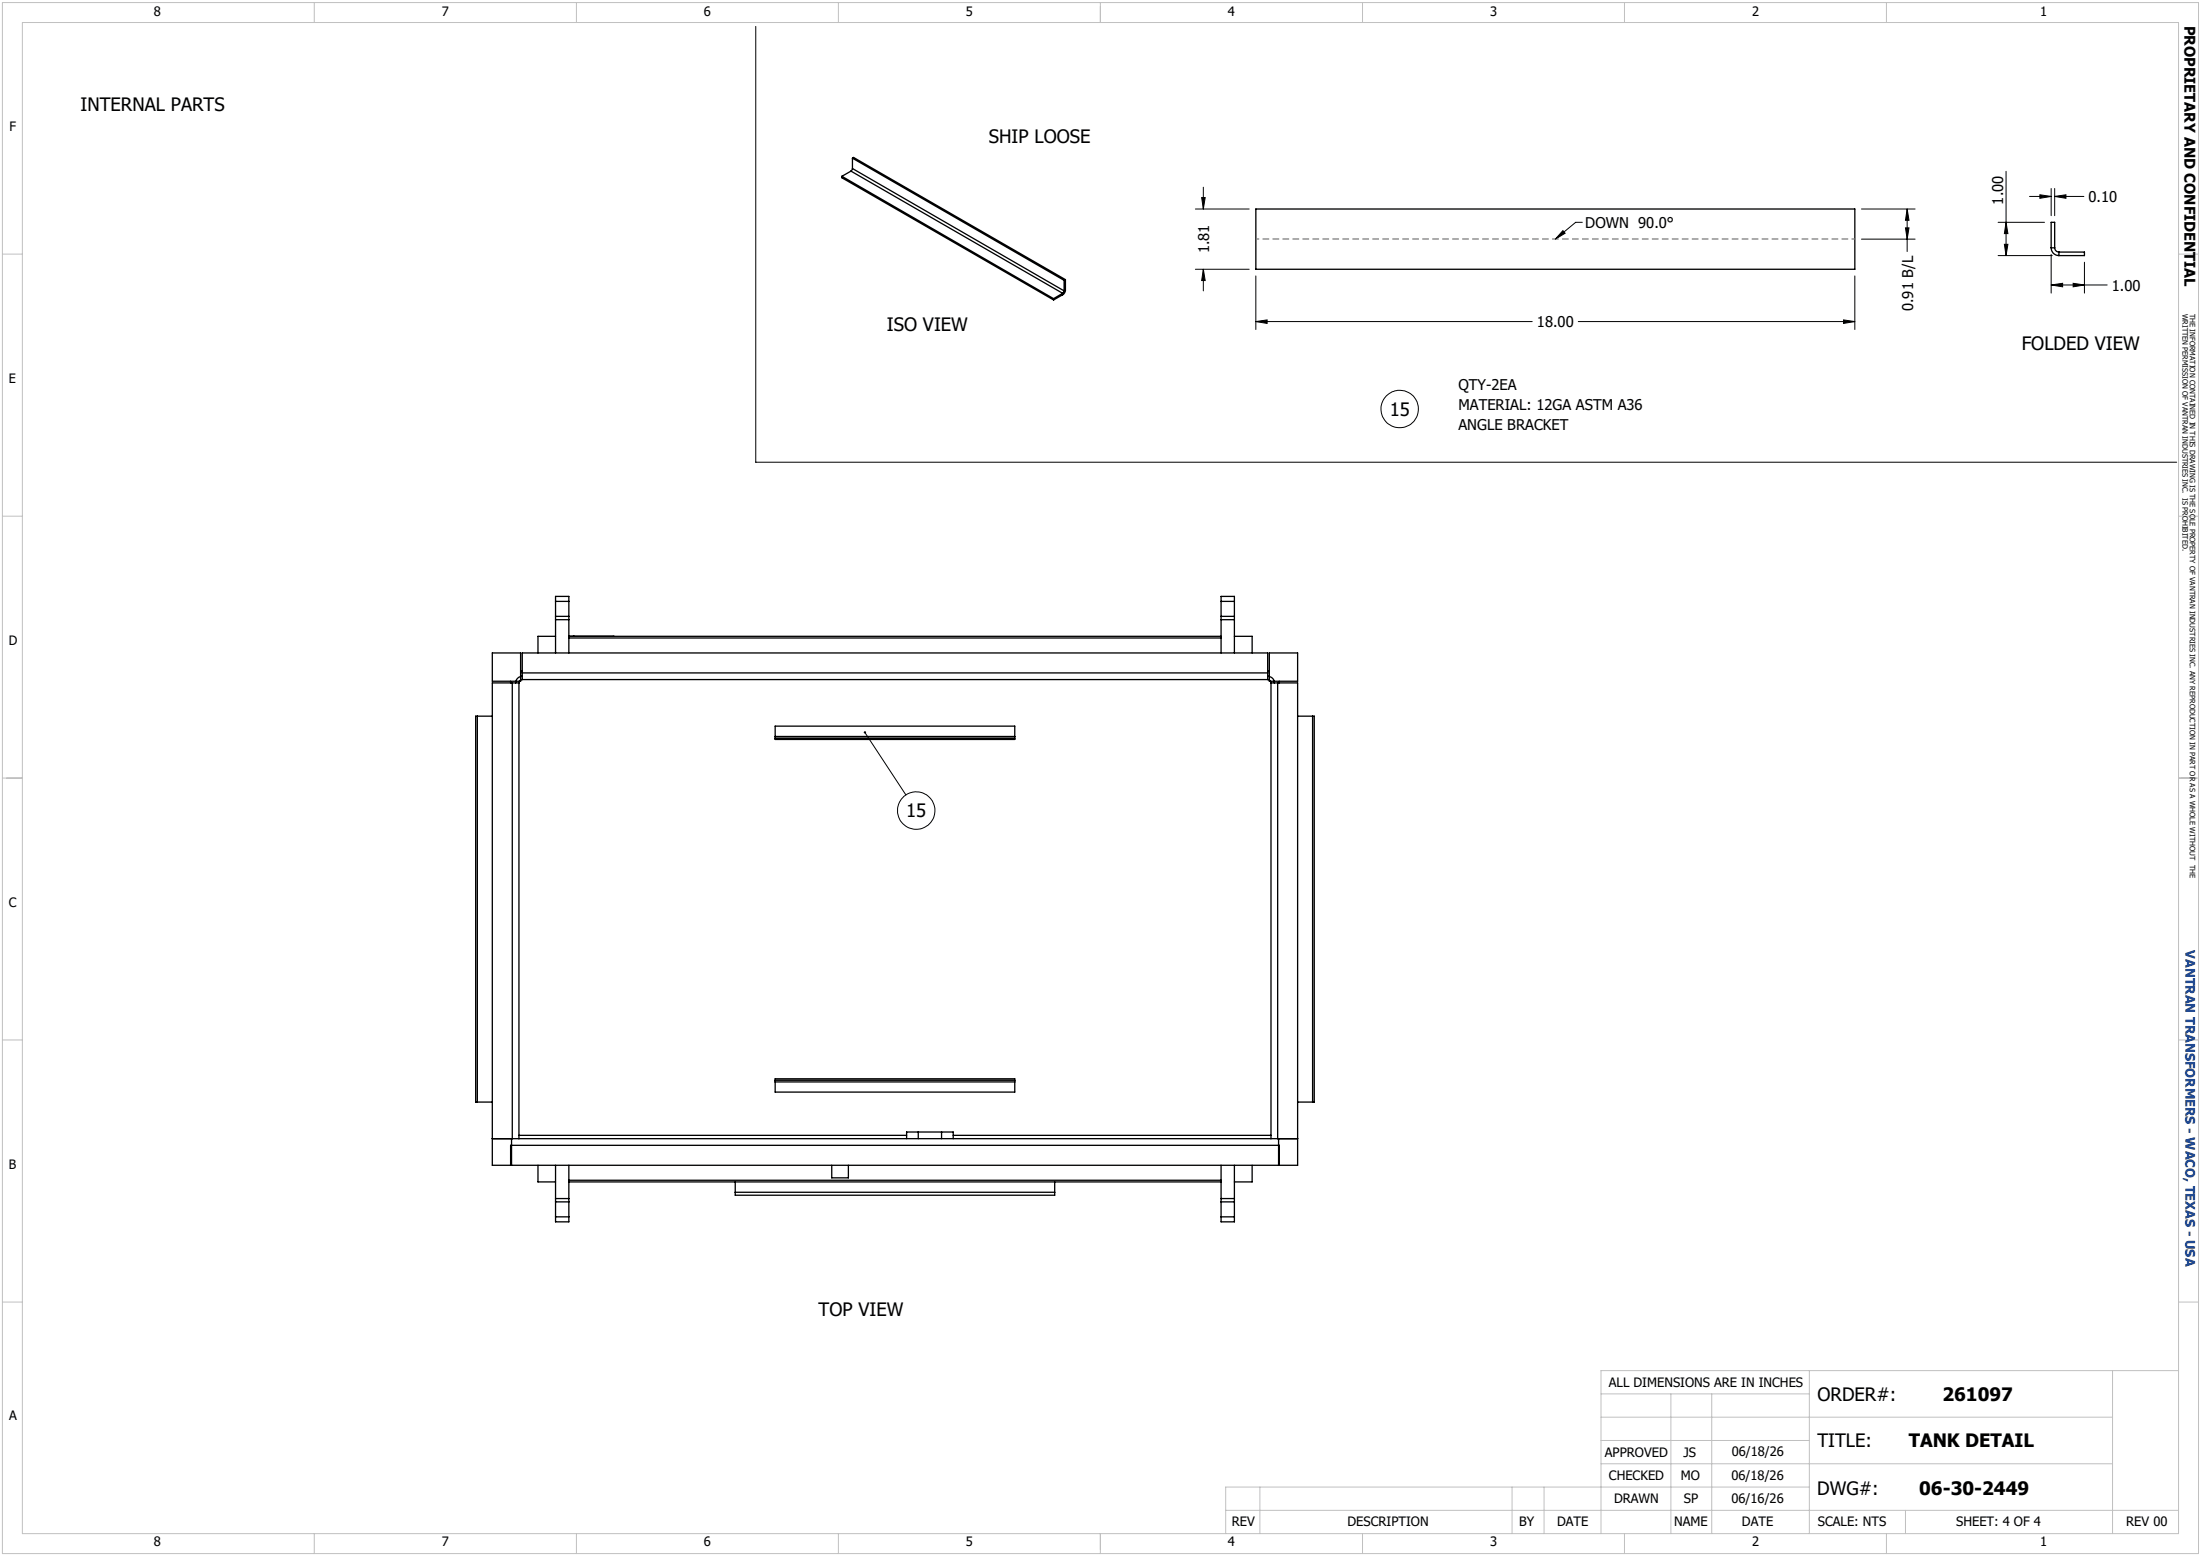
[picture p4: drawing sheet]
<svg xmlns="http://www.w3.org/2000/svg" width="420mm" height="297mm" viewBox="0 0 420 297" stroke-linecap="round" stroke-linejoin="round" font-family="sans-serif">
<g fill="none" stroke="#000" stroke-width=".25">
<path d="M160.7 33.7v.2l40.3 23.4M160.7 33.7l40.3 23.3M162.4 32.7l-1.7 1M162.4 32.7l40.4 23.3M162.7 32.2l-.3 .5M162.7 30.2l.2-.1 40.4 23.3M162.7 30.2l40.4 23.3M162.7 32.2l40.4 23.3M162.7 30.2v2M239.6 39.9h114.3v11.5h-114.3zM201 57v.3M202.8 56l-1.8 1"/>
<path d="M202.8 56v.3M202.8 56.3l-1.8 1M203.1 55.5l-.3 .5M203.1 53.5v2M203.3 55.4l-.1 .5-.4 .4M203.3 53.4l-.2 .1M203.3 53.4v2M203.3 55.4l-.2 .1M391.4 47.3a1.45 1.45 0 0 0 1.5 1.5M391.4 47.3v-4.9h.7v4.9M391.4 47.3h.7M392.1 47.3a.85 .85 0 0 0 .8 .8"/>
<path d="M392.9 48.1h4.9v.7h-4.9M392.9 48.1v.7M106 114.8v-1h2.5v1M106 117.6v.7M106 118.3h2.5M106 114.8v2.8M106 118.3v6.3M106 114.8h2.5M106 117.6h2.5M108.5 117.6v.7M108.5 114.8v2.8M108.5 118.3v6.3"/>
<path d="M233 114.8v-1h2.5v1M233 117.6v.7M233 118.3h2.5M233 114.8v2.8M233 118.3v6.3M233 114.8h2.5M233 117.6h2.5M235.5 117.6v.7M235.5 114.8v2.8M235.5 118.3v6.3M91.1 136.7h-.3v73.7h.3M91.1 136.7h2.8"/>
<path d="M91.1 136.7v73.7M93.9 124.6h5.4v5.4h-5.4zM97.4 130v.3M97.8 130.3h.6M97.8 130.3h-3.9v92.1h153.7v-92.1h-3.8M97.8 130.3v87M98.4 130.3h.6M99 130.3v87M99.3 128.1h.4M99.7 128.4v.7M99.7 129.1a1.32 1.32 0 0 0-1.3 1.2M99.7 129.7a.75 .75 0 0 0-.7 .6"/>
<path d="M99.7 128.4v-3.8h142.2v3.8M99.7 128.4h142.2M99.7 129.1v.6M99.7 129.7h142.2M106 121.5h-3.3v3.1M108.5 121.5h124.5M108.5 121.8h124.5M109.4 121.5h.1M117 121.5h.1M235.5 121.5h3.4v3.1M241.9 128.4v.7M241.9 129.1a1.26 1.26 0 0 1 1.3 1.2"/>
<path d="M241.9 129.7a.66 .66 0 0 1 .6 .6M241.9 129.1v.6M241.9 128.1h.3M242.2 124.6h5.4v5.4h-5.4zM242.5 130.3h.7M242.5 130.3v87M243.2 130.3h.6M243.8 130.3v87M244.1 130v.3M247.6 136.7h2.9M250.5 136.7h.3v73.7h-.3M250.5 136.7v73.7"/>
<path d="M147.9 140.6v.3M147.9 140.6v-2h45.7v2M147.9 140.9v.2h45.7v-.2M147.9 140.9h45.7M147.9 140.6h45.7M193.6 140.6v.3M91.1 210.4h2.8M93.9 217.3h3.9M97.6 217.3v5.1M97.8 217.3h1.2M99 217.3h143.5M99 216.7h74"/>
<path d="M147.9 206.2v.3M147.9 206.2v-.3h45.7v.3M147.9 206.5v2h45.7v-2M147.9 206.2h45.7M147.9 206.5h45.7M175.2 216.1h4.5M175.2 216.1v1.2M175.2 216.1h-2.2v1.2M179.7 216.1v1.2M179.7 216.1h2.2v1.2M181.9 216.7h60.6M193.6 206.2v.3"/>
<path d="M242.5 217.3h1.3M243.8 217.3h3.8M244 217.3v5.1M247.6 210.4h2.9M97.4 222.4v-3.8h146.7v3.8M102.7 222.4v3.2h3.3M106 232.3v.9h2.5v-.9M106 228.8v.6M106 228.8h2.5M106 232.3h2.5M106 229.4h2.5M106 222.4v6.4"/>
<path d="M106 229.4v2.9M108.5 228.8v.6M108.5 225.6h124.5M108.5 222.4v6.4M108.5 229.4v2.9M108.5 225.3h124.5M140.3 227.6v.5h61v-.5M140.3 227.6h61M140.3 225.6v2M158.7 222.4v2.4h3.2v-2.4M201.3 225.6v2M233 232.3v.9h2.5v-.9"/>
<path d="M233 228.8v.6M233 228.8h2.5M233 232.3h2.5M233 229.4h2.5M233 222.4v6.4M233 229.4v2.9M235.5 228.8v.6M235.5 222.4v6.4M235.5 229.4v2.9M238.9 222.4v3.2h-3.4"/>
</g>
<g fill="none" stroke="#000" stroke-width=".19">
<path d="M144.2 5v83.2h271.2M228.1 39.9h10.3M229.3 37.7h.7l-.4 2.2zM229.6 35.7v4.2M355.2 39.9h10.2M363.9 39.9l.4 2.1h-.7zM363.9 39.9v8.1M382.8 32.7v16.1M387.3 37.5h4.1M389.3 37.2l2.1 .3-2.1 .3zM391.4 36v5.2M392.1 37.5l2.1-.3v.6z"/>
<path d="M392.1 36v5.2M392.1 37.5h5.6M228.1 51.4h10.3M229.6 51.4l.4 2.1h-.7zM229.6 51.4v4.1M239.6 52.7v10.2M298.2 44l.5 .5-1.9 1.1zM301.9 42.4h-1.2l-3.9 3.2M353.9 52.7v10.2M355.2 45.6h10.2M363.6 43.5h.7l-.4 2.1zM381.3 48.8h10.3"/>
<path d="M381.3 42.4h8.8M382.5 46.6h.7l-.4 2.2zM382.8 42.4l.4 2.2h-.7zM391.4 54.4l2.2-.3v.6zM391.4 48.6v7.3M391.4 54.4h10.7M395.6 54.1l2.2 .3-2.2 .3zM397.8 50.1v5.8M239.6 61.4l2.2-.3v.6zM239.6 61.4h52.8M301.2 61.4h52.7M351.8 61.1l2.1 .3-2.1 .3z"/>
<path d="M165 139.8l7.9 11.9"/>
<circle cx="267.1" cy="78.1" r="3.6"/>
<circle cx="174.8" cy="154.7" r="3.6"/>
</g>
<g fill="none" stroke="#c0c0c0" stroke-width=".19">
<path d="M.5 .5h419v296h-419zM4.3 4.3h411.4v288.4h-411.4zM60 .5v3.8M110 .5v3.8M160 .5v3.8M210 .5v3.8M260 .5v3.8M310 .5v3.8M360 .5v3.8M.5 48.5h3.8M415.7 48.5h3.8M.5 98.5h3.8"/>
<path d="M415.7 98.5h3.8M.5 148.5h3.8M415.7 148.5h3.8M.5 198.5h3.8M415.7 198.5h3.8M.5 248.5h3.8M415.7 248.5h3.8M305.5 270.5h97.6M305.5 279.4h97.6M305.5 275h39.8M305.5 266.1h39.8M318.8 266.1v26.6"/>
<path d="M326.6 266.1v26.6M345.3 261.6v31.1M403.1 261.6v31.1M415.7 261.6h-110.2v31.1M60 292.7v3.8M110 292.7v3.8M160 292.7v3.8M210 292.7v3.8M233.9 288.3h181.8M240.4 283.8v8.9M260 292.7v3.8M288.5 283.8v8.9"/>
<path d="M294.6 283.8v8.9M310 292.7v3.8M345.3 283.8h-111.4v8.9M360 292.7v3.8M363.6 288.3v4.4"/>
</g>
<g fill="#000">
<path d="M229.3 37.7h.7l-.4 2.2zM363.9 39.9l.4 2.1h-.7zM389.3 37.2l2.1 .3-2.1 .3zM392.1 37.5l2.1-.3v.6zM229.6 51.4l.4 2.1h-.7zM298.2 44l.5 .5-1.9 1.1zM363.6 43.5h.7l-.4 2.1zM382.5 46.6h.7l-.4 2.2zM382.8 42.4l.4 2.2h-.7zM391.4 54.4l2.2-.3v.6zM395.6 54.1l2.2 .3-2.2 .3zM239.6 61.4l2.2-.3v.6z"/>
<path d="M351.8 61.1l2.1 .3-2.1 .3zM164.9 139.6a.23 .23 0 0 1 .4 .1 .23 .23 0 0 1-.2 .3 .23 .23 0 0 1-.2-.3v-.1l.1 .2z"/>
</g>
<path d="M353.9 45.6h-114.3" fill="none" stroke="#808080" stroke-width=".25" stroke-dasharray="1.3 .6" stroke-dashoffset=".6" stroke-linecap="butt"/>
<g font-size="3.5">
<text x="15.4" y="21.2">INTERNAL PARTS</text>
<text x="188.7" y="27.4">SHIP LOOSE</text>
<text x="169.2" y="63.2">ISO VIEW</text>
<text x="385.8" y="66.8">FOLDED VIEW</text>
<text x="265.2" y="79.4">15</text>
<text x="172.9" y="156">15</text>
<text x="156.2" y="251.3">TOP VIEW</text>
<text x="346.8" y="267.4">ORDER#:</text>
<text x="370.7" y="267.4">261097</text>
<text x="346.8" y="276.2">TITLE:</text>
<text x="364.2" y="276.2">TANK DETAIL</text>
<text x="346.8" y="285.4">DWG#:</text>
<text x="366.2" y="285.4">06-30-2449</text>
</g>
<g font-size="2.8">
<text x="416.9" y="4.9" transform="rotate(90 416.9 4.9)">PROPRIETARY AND CONFIDENTIAL</text>
<text x="382.2" y="39" transform="rotate(-90 382.2 39)">1.00</text>
<text x="398.5" y="38.6">0.10</text>
<text x="302.5" y="43.5">DOWN 90.0°</text>
<text x="230.8" y="48.4" transform="rotate(-90 230.8 48.4)">1.81</text>
<text x="365.1" y="59.4" transform="rotate(-90 365.1 59.4)">0.91 B/L</text>
<text x="403" y="55.5">1.00</text>
<text x="293.3" y="62.5">18.00</text>
<text x="278.3" y="74.4">QTY-2EA</text>
<text x="278.3" y="78.2">MATERIAL: 12GA ASTM A36</text>
<text x="278.3" y="82">ANGLE BRACKET</text>
</g>
<g font-size="2.5">
<text x="29.3" y="3.1">8</text>
<text x="84.3" y="3.1">7</text>
<text x="134.3" y="3.1">6</text>
<text x="184.3" y="3.1">5</text>
<text x="234.3" y="3.1">4</text>
<text x="284.3" y="3.1">3</text>
<text x="334.3" y="3.1">2</text>
<text x="389.3" y="3.1">1</text>
<text x="1.8" y="25">F</text>
<text x="1.7" y="73.1">E</text>
<text x="1.7" y="123.1">D</text>
<text x="1.7" y="173.1">C</text>
<text x="1.7" y="223.1">B</text>
<text x="307" y="264.7">ALL DIMENSIONS ARE IN INCHES</text>
<text x="1.8" y="271.1">A</text>
<text x="306.2" y="278.1">APPROVED</text>
<text x="321.2" y="278">JS</text>
<text x="330.4" y="278">06/18/26</text>
<text x="307" y="282.5">CHECKED</text>
<text x="308" y="287">DRAWN</text>
<text x="320.8" y="282.5">MO</text>
<text x="321.3" y="287">SP</text>
<text x="330.4" y="282.4">06/18/26</text>
<text x="330.4" y="286.9">06/16/26</text>
<text x="235.1" y="291.3">REV</text>
<text x="257.1" y="291.3">DESCRIPTION</text>
<text x="289.9" y="291.3">BY</text>
<text x="297.1" y="291.3">DATE</text>
<text x="319.5" y="291.3">NAME</text>
<text x="332.4" y="291.2">DATE</text>
<text x="346.9" y="291.3">SCALE: NTS</text>
<text x="373.3" y="291.3">SHEET: 4 OF 4</text>
<text x="405.7" y="291.3">REV 00</text>
<text x="29.3" y="295.1">8</text>
<text x="84.3" y="295.1">7</text>
<text x="134.3" y="295.1">6</text>
<text x="184.3" y="295.1">5</text>
<text x="234.3" y="295.1">4</text>
<text x="284.3" y="295.1">3</text>
<text x="334.3" y="295.1">2</text>
<text x="389.3" y="295.1">1</text>
</g>
<text font-size="2.5" fill="#003082" x="417" y="181.4" transform="rotate(90 417 181.4)">VANTRAN TRANSFORMERS - WACO, TEXAS - USA</text>
<g font-size="1.4">
<text x="416.5" y="59.9" transform="rotate(90 416.5 59.9)">WRITTEN PERMISSION OF VANTRAN INDUSTRIES INC. IS PROHIBITED.</text>
<text x="417.9" y="59.9" transform="rotate(90 417.9 59.9)">THE INFORMATION CONTAINED IN THIS DRAWING IS THE SOLE PROPERTY OF VANTRAN INDUSTRIES INC. ANY REPRODUCTION IN PART OR AS A WHOLE WITHOUT THE</text>
</g>
</svg>
